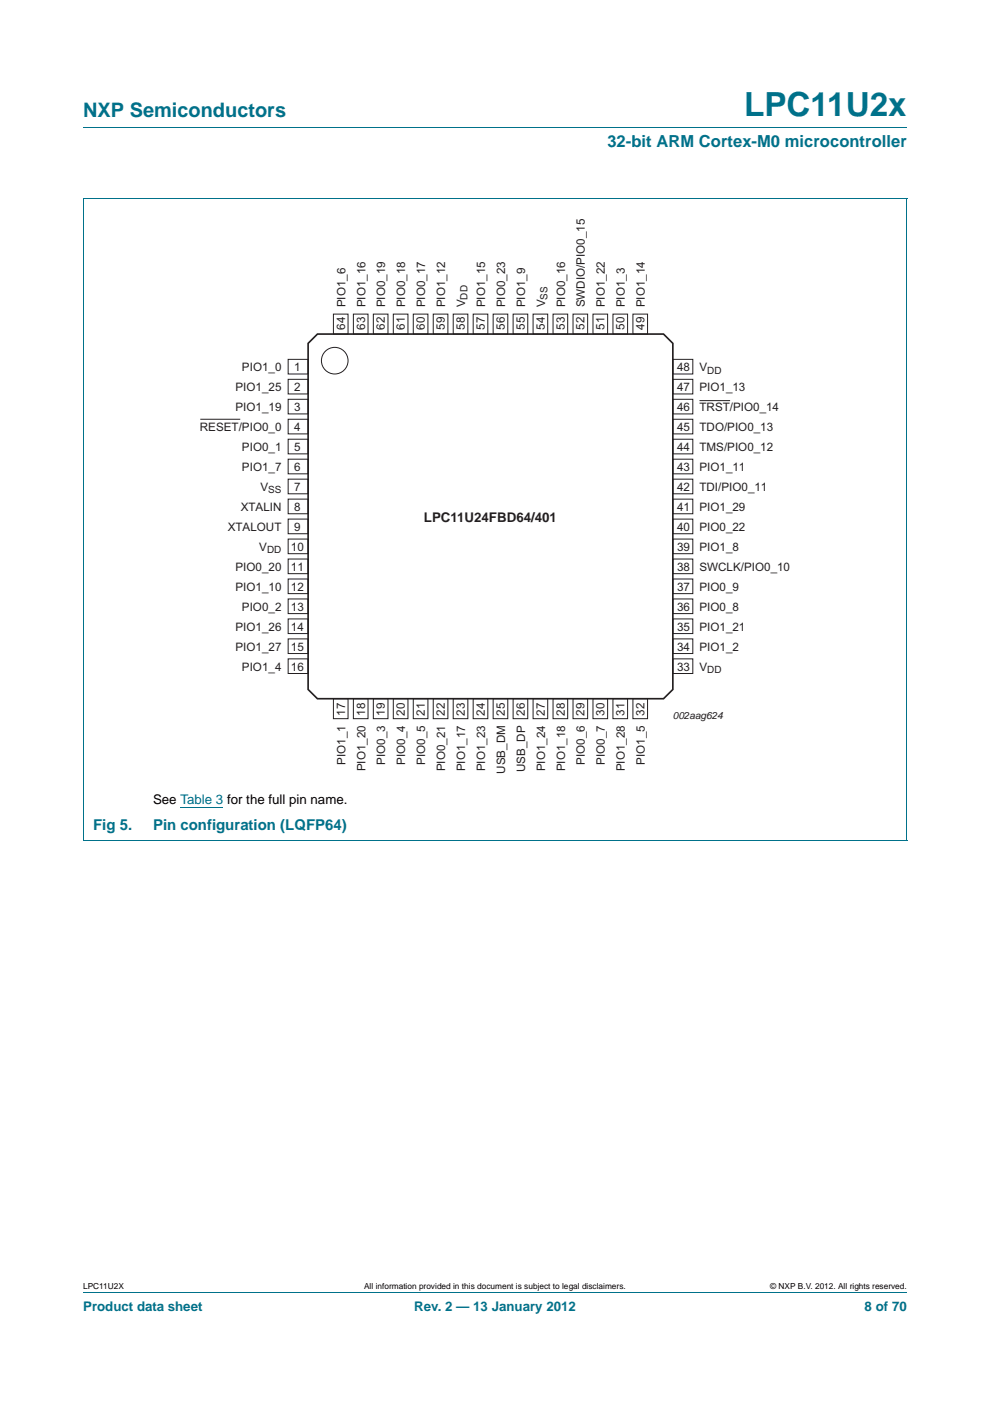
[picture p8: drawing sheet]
<svg xmlns="http://www.w3.org/2000/svg" width="210mm" height="297mm" viewBox="0 0 210 297" stroke-linecap="round" stroke-linejoin="round" font-family="sans-serif">
<path d="M17.6 27h174.7M17.6 42.1h174.7M17.6 42.2v135.9M192.3 42.2v135.9M17.6 178.2h174.7M17.6 273.9h174.7" fill="none" stroke="#00718a" stroke-width=".21"/>
<path d="M38.2 171.3h9.1" fill="none" stroke="#00f" stroke-width=".21"/>
<g fill="none" stroke="#231f20" stroke-width=".21">
<path d="M61.1 76.2h4.2v3.1h-4.2zM70.7 66.6h3.1v4.2h-3.1zM74.9 66.6h3.1v4.2h-3.1zM79.2 66.6h3.1v4.2h-3.1zM83.4 66.6h3.1v4.2h-3.1zM87.6 66.6h3.1v4.2h-3.1zM91.9 66.6h3.1v4.2h-3.1zM96.1 66.6h3.1v4.2h-3.1zM100.3 66.6h3.1v4.2h-3.1zM104.6 66.6h3.1v4.2h-3.1zM108.8 66.6h3.1v4.2h-3.1zM113 66.6h3.1v4.2h-3.1z"/>
<path d="M117.3 66.6h3.1v4.2h-3.1zM121.5 66.6h3.1v4.2h-3.1zM125.7 66.6h3.1v4.2h-3.1zM130 66.6h3.1v4.2h-3.1zM134.2 66.6h3.1v4.2h-3.1zM142.7 76.2h4.2v3.1h-4.2zM42.5 88.9h8.4M61.1 80.4h4.2v3.1h-4.2zM61.1 84.7h4.2v3.1h-4.2zM61.1 88.9h4.2v3.1h-4.2zM61.1 93.1h4.2v3.1h-4.2zM61.1 97.4h4.2v3.1h-4.2z"/>
<path d="M142.7 80.4h4.2v3.1h-4.2zM142.7 84.7h4.2v3.1h-4.2zM142.7 88.9h4.2v3.1h-4.2zM142.7 93.1h4.2v3.1h-4.2zM142.7 97.4h4.2v3.1h-4.2zM148.3 84.9h6.5M61.1 101.6h4.2v3.1h-4.2zM61.1 105.8h4.2v3.1h-4.2zM61.1 110.1h4.2v3.1h-4.2zM61.1 114.3h4.2v3.1h-4.2zM61.1 118.5h4.2v3.1h-4.2zM142.7 101.6h4.2v3.1h-4.2z"/>
<path d="M142.7 105.8h4.2v3.1h-4.2zM142.7 110.1h4.2v3.1h-4.2zM142.7 114.3h4.2v3.1h-4.2zM142.7 118.5h4.2v3.1h-4.2zM61.1 122.8h4.2v3.1h-4.2zM61.1 127h4.2v3.1h-4.2zM61.1 131.2h4.2v3.1h-4.2zM61.1 135.5h4.2v3.1h-4.2zM61.1 139.7h4.2v3.1h-4.2zM142.7 122.8h4.2v3.1h-4.2zM142.7 127h4.2v3.1h-4.2zM142.7 131.2h4.2v3.1h-4.2z"/>
<path d="M142.7 135.5h4.2v3.1h-4.2zM142.7 139.7h4.2v3.1h-4.2zM70.7 148.1h3.1v4.3h-3.1zM74.9 148.1h3.1v4.3h-3.1zM79.2 148.1h3.1v4.3h-3.1zM83.4 148.1h3.1v4.3h-3.1zM87.6 148.1h3.1v4.3h-3.1zM91.9 148.1h3.1v4.3h-3.1zM96.1 148.1h3.1v4.3h-3.1zM100.3 148.1h3.1v4.3h-3.1zM104.6 148.1h3.1v4.3h-3.1zM108.8 148.1h3.1v4.3h-3.1z"/>
<path d="M113 148.1h3.1v4.3h-3.1zM117.3 148.1h3.1v4.3h-3.1zM121.5 148.1h3.1v4.3h-3.1zM125.7 148.1h3.1v4.3h-3.1zM130 148.1h3.1v4.3h-3.1zM134.2 148.1h3.1v4.3h-3.1z"/>
<circle cx="71" cy="76.5" r="2.82"/>
</g>
<path d="M65.3 72.8l2-2h73.4l2 2v73.4l-2 1.9h-73.4l-2-1.9z" fill="none" stroke="#231f20" stroke-width=".35"/>
<text font-size="7" fill="#00718a" x="157.8" y="24.6">LPC11U2x</text>
<text font-size="4.2" fill="#00718a" x="17.6" y="24.9">NXP Semiconductors</text>
<text font-size="3.5" fill="#00718a" x="128.8" y="31.1">32-bit ARM Cortex-M0 microcontroller</text>
<g font-size="3.2" fill="#00718a">
<text x="19.7" y="176.1">Fig 5.</text>
<text x="32.4" y="176.1">Pin configuration (LQFP64)</text>
</g>
<text font-size="2.8" fill="#231f20" x="89.9" y="110.6">LPC11U24FBD64/401</text>
<text font-size="2.8" x="32.4" y="170.5">See Table 3 for the full pin name.</text>
<g font-size="2.8" fill="#00718a">
<text x="17.6" y="277.9">Product data sheet</text>
<text x="87.8" y="277.9">Rev. 2 — 13 January 2012</text>
<text x="183.3" y="277.9">8 of 70</text>
</g>
<g font-size="2.5" fill="#231f20">
<text x="73.2" y="65.2" transform="rotate(-90 73.2 65.2)">PIO1_6</text>
<text x="77.5" y="65.2" transform="rotate(-90 77.5 65.2)">PIO1_16</text>
<text x="81.7" y="65.2" transform="rotate(-90 81.7 65.2)">PIO0_19</text>
<text x="85.9" y="65.2" transform="rotate(-90 85.9 65.2)">PIO0_18</text>
<text x="90.2" y="65.2" transform="rotate(-90 90.2 65.2)">PIO0_17</text>
<text x="94.4" y="65.2" transform="rotate(-90 94.4 65.2)">PIO1_12</text>
<text x="98.6" y="65.2" transform="rotate(-90 98.6 65.2)">V</text>
<text x="102.9" y="65.2" transform="rotate(-90 102.9 65.2)">PIO1_15</text>
<text x="107.1" y="65.2" transform="rotate(-90 107.1 65.2)">PIO0_23</text>
<text x="111.3" y="65.2" transform="rotate(-90 111.3 65.2)">PIO1_9</text>
<text x="115.6" y="65.2" transform="rotate(-90 115.6 65.2)">V</text>
<text x="119.8" y="65.2" transform="rotate(-90 119.8 65.2)">PIO0_16</text>
<text x="124" y="65.2" transform="rotate(-90 124 65.2)">SWDIO/PIO0_15</text>
<text x="128.3" y="65.2" transform="rotate(-90 128.3 65.2)">PIO1_22</text>
<text x="132.5" y="65.2" transform="rotate(-90 132.5 65.2)">PIO1_3</text>
<text x="136.7" y="65.2" transform="rotate(-90 136.7 65.2)">PIO1_14</text>
<text x="73.2" y="69.9" transform="rotate(-90 73.2 69.9)">64</text>
<text x="77.4" y="69.9" transform="rotate(-90 77.4 69.9)">63</text>
<text x="81.6" y="69.9" transform="rotate(-90 81.6 69.9)">62</text>
<text x="85.9" y="69.9" transform="rotate(-90 85.9 69.9)">61</text>
<text x="90.1" y="69.9" transform="rotate(-90 90.1 69.9)">60</text>
<text x="94.3" y="69.9" transform="rotate(-90 94.3 69.9)">59</text>
<text x="98.6" y="69.9" transform="rotate(-90 98.6 69.9)">58</text>
<text x="102.8" y="69.9" transform="rotate(-90 102.8 69.9)">57</text>
<text x="107" y="69.9" transform="rotate(-90 107 69.9)">56</text>
<text x="111.3" y="69.9" transform="rotate(-90 111.3 69.9)">55</text>
<text x="115.5" y="69.9" transform="rotate(-90 115.5 69.9)">54</text>
<text x="119.7" y="69.9" transform="rotate(-90 119.7 69.9)">53</text>
<text x="124" y="69.9" transform="rotate(-90 124 69.9)">52</text>
<text x="128.2" y="69.9" transform="rotate(-90 128.2 69.9)">51</text>
<text x="132.4" y="69.9" transform="rotate(-90 132.4 69.9)">50</text>
<text x="136.7" y="69.9" transform="rotate(-90 136.7 69.9)">49</text>
<text x="49.9" y="83">PIO1_25</text>
<text x="51.3" y="78.7">PIO1_0</text>
<text x="62.4" y="78.7">1</text>
<text x="62.4" y="82.9">2</text>
<text x="143.5" y="78.7">48</text>
<text x="143.5" y="82.9">47</text>
<text x="148.3" y="83">PIO1_13</text>
<text x="148.3" y="78.7">V</text>
<text x="49.9" y="87.2">PIO1_19</text>
<text x="62.4" y="87.1">3</text>
<text x="143.5" y="87.1">46</text>
<text x="148.3" y="87.2">TRST/PIO0_14</text>
<text x="42.4" y="91.4">RESET/PIO0_0</text>
<text x="51.3" y="95.7">PIO0_1</text>
<text x="62.4" y="91.4">4</text>
<text x="62.4" y="95.6">5</text>
<text x="143.5" y="91.4">45</text>
<text x="143.5" y="95.6">44</text>
<text x="148.3" y="91.4">TDO/PIO0_13</text>
<text x="148.3" y="95.7">TMS/PIO0_12</text>
<text x="51.3" y="99.9">PIO1_7</text>
<text x="62.4" y="99.8">6</text>
<text x="143.5" y="99.8">43</text>
<text x="148.3" y="99.9">PIO1_11</text>
<text x="55.2" y="104.1">V</text>
<text x="62.4" y="104.1">7</text>
<text x="143.5" y="104.1">42</text>
<text x="148.3" y="104.1">TDI/PIO0_11</text>
<text x="48.3" y="112.6">XTALOUT</text>
<text x="51" y="108.4">XTALIN</text>
<text x="62.4" y="108.3">8</text>
<text x="62.4" y="112.5">9</text>
<text x="143.5" y="108.3">41</text>
<text x="143.5" y="112.5">40</text>
<text x="148.3" y="108.4">PIO1_29</text>
<text x="148.3" y="112.6">PIO0_22</text>
<text x="55" y="116.8">V</text>
<text x="61.7" y="116.8">10</text>
<text x="143.5" y="116.8">39</text>
<text x="148.3" y="116.8">PIO1_8</text>
<text x="49.9" y="121.1">PIO0_20</text>
<text x="49.9" y="125.3">PIO1_10</text>
<text x="61.7" y="121">11</text>
<text x="61.7" y="125.2">12</text>
<text x="143.5" y="121">38</text>
<text x="143.5" y="125.2">37</text>
<text x="148.3" y="121.1">SWCLK/PIO0_10</text>
<text x="148.3" y="125.3">PIO0_9</text>
<text x="51.3" y="129.5">PIO0_2</text>
<text x="61.7" y="129.5">13</text>
<text x="143.5" y="129.5">36</text>
<text x="148.3" y="129.5">PIO0_8</text>
<text x="49.9" y="133.8">PIO1_26</text>
<text x="49.9" y="138">PIO1_27</text>
<text x="61.7" y="133.7">14</text>
<text x="61.7" y="137.9">15</text>
<text x="143.5" y="133.7">35</text>
<text x="143.5" y="137.9">34</text>
<text x="148.3" y="133.8">PIO1_21</text>
<text x="148.3" y="138">PIO1_2</text>
<text x="51.3" y="142.2">PIO1_4</text>
<text x="61.7" y="142.2">16</text>
<text x="143.5" y="142.2">33</text>
<text x="148.3" y="142.2">V</text>
<text x="73.2" y="151.8" transform="rotate(-90 73.2 151.8)">17</text>
<text x="77.4" y="151.8" transform="rotate(-90 77.4 151.8)">18</text>
<text x="81.6" y="151.8" transform="rotate(-90 81.6 151.8)">19</text>
<text x="85.9" y="151.8" transform="rotate(-90 85.9 151.8)">20</text>
<text x="90.1" y="151.8" transform="rotate(-90 90.1 151.8)">21</text>
<text x="94.3" y="151.8" transform="rotate(-90 94.3 151.8)">22</text>
<text x="98.6" y="151.8" transform="rotate(-90 98.6 151.8)">23</text>
<text x="102.8" y="151.8" transform="rotate(-90 102.8 151.8)">24</text>
<text x="107" y="151.8" transform="rotate(-90 107 151.8)">25</text>
<text x="111.3" y="151.8" transform="rotate(-90 111.3 151.8)">26</text>
<text x="115.5" y="151.8" transform="rotate(-90 115.5 151.8)">27</text>
<text x="119.7" y="151.8" transform="rotate(-90 119.7 151.8)">28</text>
<text x="124" y="151.8" transform="rotate(-90 124 151.8)">29</text>
<text x="128.2" y="151.8" transform="rotate(-90 128.2 151.8)">30</text>
<text x="132.4" y="151.8" transform="rotate(-90 132.4 151.8)">31</text>
<text x="136.7" y="151.8" transform="rotate(-90 136.7 151.8)">32</text>
<text x="73.2" y="162.2" transform="rotate(-90 73.2 162.2)">PIO1_1</text>
<text x="77.5" y="163.5" transform="rotate(-90 77.5 163.5)">PIO1_20</text>
<text x="81.7" y="162.2" transform="rotate(-90 81.7 162.2)">PIO0_3</text>
<text x="85.9" y="162.2" transform="rotate(-90 85.9 162.2)">PIO0_4</text>
<text x="90.2" y="162.2" transform="rotate(-90 90.2 162.2)">PIO0_5</text>
<text x="94.4" y="163.5" transform="rotate(-90 94.4 163.5)">PIO0_21</text>
<text x="98.6" y="163.5" transform="rotate(-90 98.6 163.5)">PIO1_17</text>
<text x="102.9" y="163.5" transform="rotate(-90 102.9 163.5)">PIO1_23</text>
<text x="107.1" y="164.1" transform="rotate(-90 107.1 164.1)">USB_DM</text>
<text x="111.3" y="163.7" transform="rotate(-90 111.3 163.7)">USB_DP</text>
<text x="115.6" y="163.5" transform="rotate(-90 115.6 163.5)">PIO1_24</text>
<text x="119.8" y="163.5" transform="rotate(-90 119.8 163.5)">PIO1_18</text>
<text x="124" y="162.2" transform="rotate(-90 124 162.2)">PIO0_6</text>
<text x="128.3" y="162.2" transform="rotate(-90 128.3 162.2)">PIO0_7</text>
<text x="132.5" y="163.5" transform="rotate(-90 132.5 163.5)">PIO1_28</text>
<text x="136.7" y="162.2" transform="rotate(-90 136.7 162.2)">PIO1_5</text>
</g>
<g font-size="2.1" fill="#231f20">
<text x="99.1" y="63.5" transform="rotate(-90 99.1 63.5)">DD</text>
<text x="116.1" y="63.5" transform="rotate(-90 116.1 63.5)">SS</text>
<text x="150" y="79.2">DD</text>
<text x="56.9" y="104.6">SS</text>
<text x="56.6" y="117.3">DD</text>
<text x="150" y="142.7">DD</text>
<text x="142.7" y="152.4">002aag624</text>
</g>
<g font-size="1.8">
<text x="17.6" y="273.3">LPC11U2X</text>
<text x="77.2" y="273.3">All information provided in this document is subject to legal disclaimers.</text>
<text x="163.3" y="273.3">© NXP B.V. 2012. All rights reserved.</text>
</g>
</svg>
